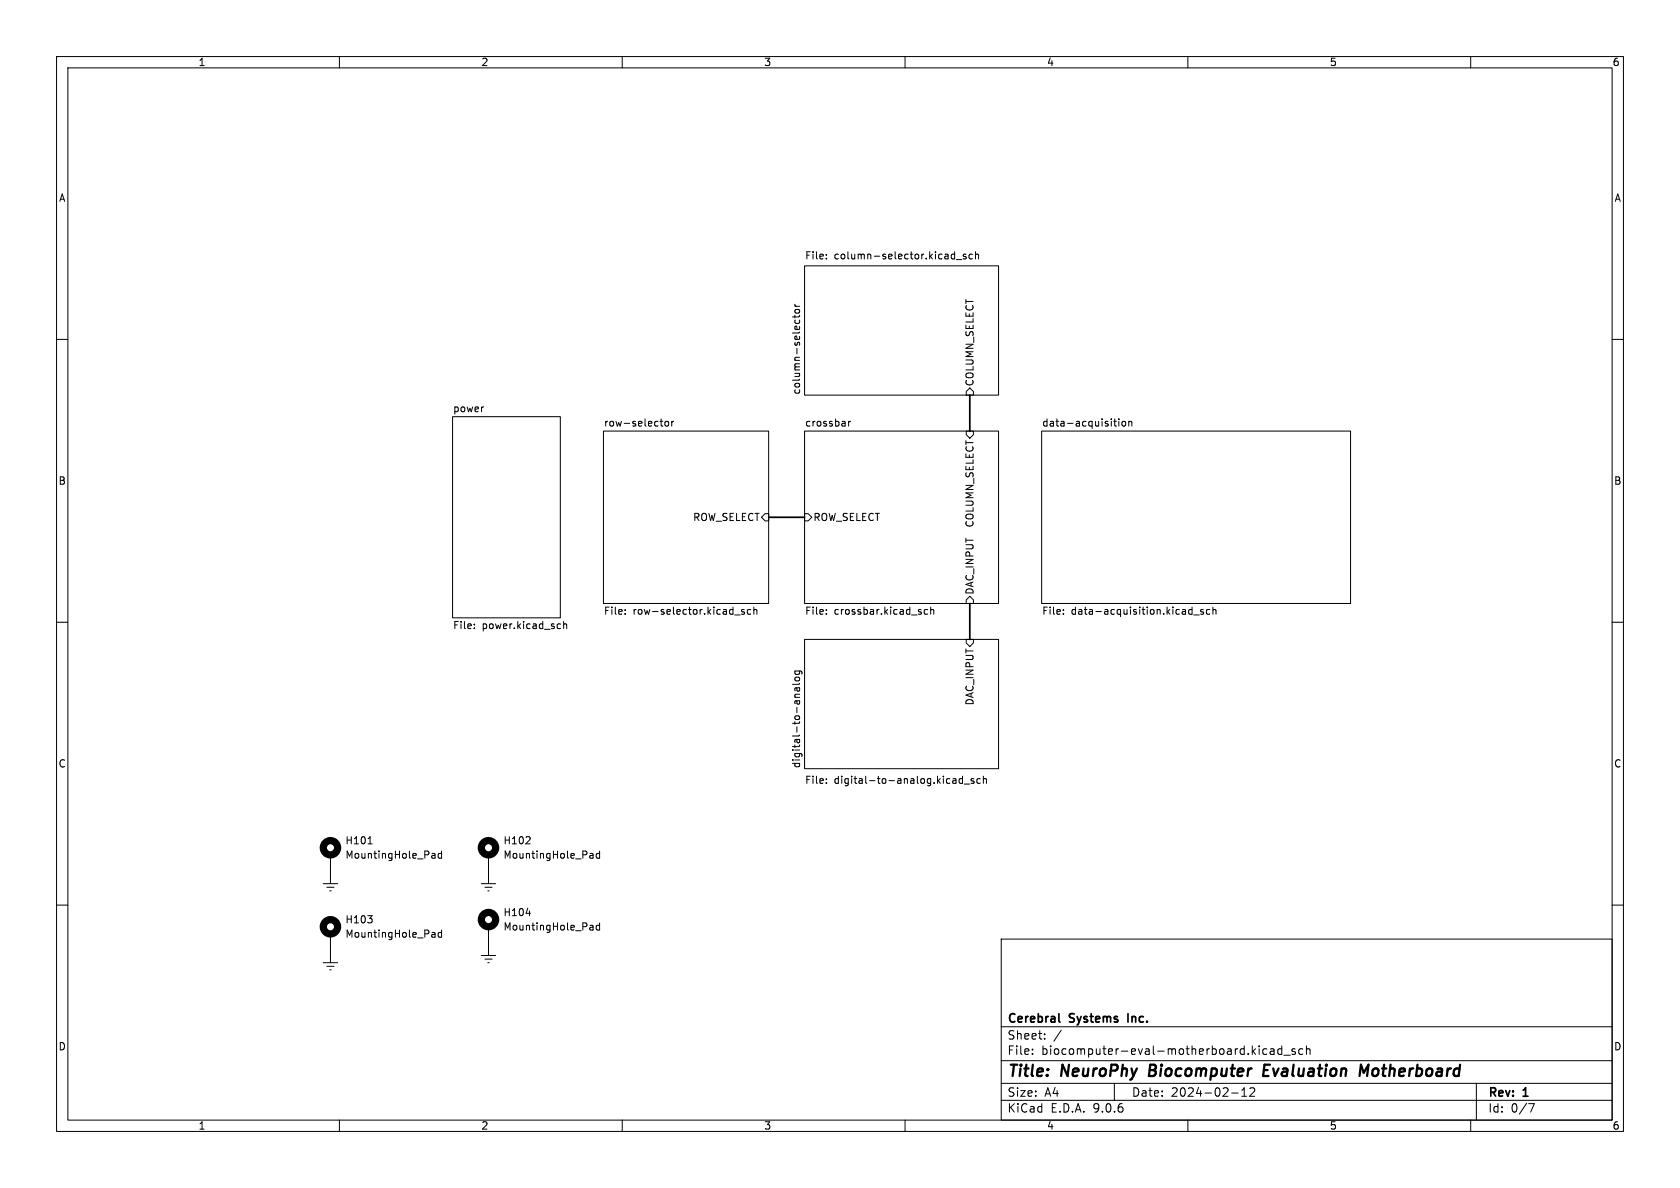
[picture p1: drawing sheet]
(kicad_sch
 (version 20250114)
 (generator "eeschema")
 (generator_version "9.0")
 (paper "A4")
 (title_block
  (title "NeuroPhy Biocomputer Evaluation Motherboard")
  (date "2024-02-12")
  (rev "1")
  (company "Cerebral Systems Inc."))
 (lib_symbols
  (symbol "Mechanical:MountingHole_Pad"
   (pin_numbers (hide yes))
   (pin_names
    (offset 1.016) (hide yes)) (exclude_from_sim no) (in_bom yes) (on_board yes)
   (property "Reference" "H" (at 0 6.35 0) (effects (font (size 1.27 1.27))))
   (property "Value" "MountingHole_Pad" (at 0 4.445 0) (effects (font (size 1.27 1.27))))
   (property "Footprint" "" (at 0 0 0) (effects (font (size 1.27 1.27)) (hide yes)))
   (property "Datasheet" "~" (at 0 0 0) (effects (font (size 1.27 1.27)) (hide yes)))
   (property "Description" "Mounting Hole with connection" (at 0 0 0) (effects (font (size 1.27 1.27)) (hide yes)))
   (symbol "MountingHole_Pad_0_1"
    (circle (center 0 1.27) (radius 1.27) (stroke (width 1.27) (type default)) (fill (type none))))
   (symbol "MountingHole_Pad_1_1"
    (pin input line (at 0 -2.54 90) (length 2.54) (name "1" (effects (font (size 1.27 1.27)))) (number "1" (effects (font (size 1.27 1.27))))))
   (embedded_fonts no))
  (symbol "power:Earth"
   (power)
   (pin_names
    (offset 0)) (exclude_from_sim no) (in_bom yes) (on_board yes)
   (property "Reference" "#PWR" (at 0 -6.35 0) (effects (font (size 1.27 1.27)) (hide yes)))
   (property "Value" "Earth" (at 0 -3.81 0) (effects (font (size 1.27 1.27)) (hide yes)))
   (property "Footprint" "" (at 0 0 0) (effects (font (size 1.27 1.27)) (hide yes)))
   (property "Datasheet" "~" (at 0 0 0) (effects (font (size 1.27 1.27)) (hide yes)))
   (property "Description" "Power symbol creates a global label with name \"Earth\"" (at 0 0 0) (effects (font (size 1.27 1.27)) (hide yes)))
   (symbol "Earth_0_1"
    (polyline (pts (xy -0.635 -1.905) (xy 0.635 -1.905)) (stroke (width 0) (type default)) (fill (type none)))
    (polyline (pts (xy -0.127 -2.54) (xy 0.127 -2.54)) (stroke (width 0) (type default)) (fill (type none)))
    (polyline (pts (xy 0 -1.27) (xy 0 0)) (stroke (width 0) (type default)) (fill (type none)))
    (polyline (pts (xy 1.27 -1.27) (xy -1.27 -1.27)) (stroke (width 0) (type default)) (fill (type none))))
   (symbol "Earth_1_1"
    (pin power_in line (at 0 0 270) (length 0) (hide yes) (name "Earth" (effects (font (size 1.27 1.27)))) (number "1" (effects (font (size 1.27 1.27))))))
   (embedded_fonts no)))
 (wire
  (pts (xy 86.36 166.37) (xy 86.36 167.64))
  (stroke (width 0) (type default)))
 (wire
  (pts (xy 58.42 153.67) (xy 58.42 154.94))
  (stroke (width 0) (type default)))
 (wire
  (pts (xy 86.36 153.67) (xy 86.36 154.94))
  (stroke (width 0) (type default)))
 (bus
  (pts (xy 171.45 69.85) (xy 171.45 76.2))
  (stroke (width 0) (type default)))
 (bus
  (pts (xy 171.45 106.68) (xy 171.45 113.03))
  (stroke (width 0) (type default)))
 (bus
  (pts (xy 135.89 91.44) (xy 142.24 91.44))
  (stroke (width 0) (type default)))
 (wire
  (pts (xy 58.42 167.64) (xy 58.42 168.91))
  (stroke (width 0) (type default)))
 (symbol
  (lib_id "Mechanical:MountingHole_Pad")
  (at 58.42 151.13 0)
  (unit 1)
  (exclude_from_sim no)
  (in_bom yes)
  (on_board yes)
  (dnp no)
  (fields_autoplaced yes)
  (property "Reference" "H101" (at 60.96 148.59 0) (effects (font (size 1.27 1.27)) (justify left)))
  (property "Value" "MountingHole_Pad" (at 60.96 151.13 0) (effects (font (size 1.27 1.27)) (justify left)))
  (property "Footprint" "MountingHole:MountingHole_4.3mm_M4_Pad_Via" (at 58.42 151.13 0) (effects (font (size 1.27 1.27)) (hide yes)))
  (property "Datasheet" "~" (at 58.42 151.13 0) (effects (font (size 1.27 1.27)) (hide yes)))
  (property "Description" "" (at 58.42 151.13 0) (effects (font (size 1.27 1.27))))
  (pin "1"))
 (symbol
  (lib_id "power:Earth")
  (at 58.42 168.91 0)
  (unit 1)
  (exclude_from_sim no)
  (in_bom yes)
  (on_board yes)
  (dnp no)
  (fields_autoplaced yes)
  (property "Reference" "#PWR082" (at 58.42 175.26 0) (effects (font (size 1.27 1.27)) (hide yes)))
  (property "Value" "Earth" (at 58.42 172.72 0) (effects (font (size 1.27 1.27)) (hide yes)))
  (property "Footprint" "" (at 58.42 168.91 0) (effects (font (size 1.27 1.27)) (hide yes)))
  (property "Datasheet" "~" (at 58.42 168.91 0) (effects (font (size 1.27 1.27)) (hide yes)))
  (property "Description" "" (at 58.42 168.91 0) (effects (font (size 1.27 1.27))))
  (pin "1"))
 (symbol
  (lib_id "power:Earth")
  (at 58.42 154.94 0)
  (unit 1)
  (exclude_from_sim no)
  (in_bom yes)
  (on_board yes)
  (dnp no)
  (fields_autoplaced yes)
  (property "Reference" "#PWR081" (at 58.42 161.29 0) (effects (font (size 1.27 1.27)) (hide yes)))
  (property "Value" "Earth" (at 58.42 158.75 0) (effects (font (size 1.27 1.27)) (hide yes)))
  (property "Footprint" "" (at 58.42 154.94 0) (effects (font (size 1.27 1.27)) (hide yes)))
  (property "Datasheet" "~" (at 58.42 154.94 0) (effects (font (size 1.27 1.27)) (hide yes)))
  (property "Description" "" (at 58.42 154.94 0) (effects (font (size 1.27 1.27))))
  (pin "1"))
 (symbol
  (lib_id "power:Earth")
  (at 86.36 167.64 0)
  (unit 1)
  (exclude_from_sim no)
  (in_bom yes)
  (on_board yes)
  (dnp no)
  (fields_autoplaced yes)
  (property "Reference" "#PWR084" (at 86.36 173.99 0) (effects (font (size 1.27 1.27)) (hide yes)))
  (property "Value" "Earth" (at 86.36 171.45 0) (effects (font (size 1.27 1.27)) (hide yes)))
  (property "Footprint" "" (at 86.36 167.64 0) (effects (font (size 1.27 1.27)) (hide yes)))
  (property "Datasheet" "~" (at 86.36 167.64 0) (effects (font (size 1.27 1.27)) (hide yes)))
  (property "Description" "" (at 86.36 167.64 0) (effects (font (size 1.27 1.27))))
  (pin "1"))
 (symbol
  (lib_id "Mechanical:MountingHole_Pad")
  (at 86.36 163.83 0)
  (unit 1)
  (exclude_from_sim no)
  (in_bom yes)
  (on_board yes)
  (dnp no)
  (fields_autoplaced yes)
  (property "Reference" "H104" (at 88.9 161.29 0) (effects (font (size 1.27 1.27)) (justify left)))
  (property "Value" "MountingHole_Pad" (at 88.9 163.83 0) (effects (font (size 1.27 1.27)) (justify left)))
  (property "Footprint" "MountingHole:MountingHole_4.3mm_M4_Pad_Via" (at 86.36 163.83 0) (effects (font (size 1.27 1.27)) (hide yes)))
  (property "Datasheet" "~" (at 86.36 163.83 0) (effects (font (size 1.27 1.27)) (hide yes)))
  (property "Description" "" (at 86.36 163.83 0) (effects (font (size 1.27 1.27))))
  (pin "1"))
 (symbol
  (lib_id "power:Earth")
  (at 86.36 154.94 0)
  (unit 1)
  (exclude_from_sim no)
  (in_bom yes)
  (on_board yes)
  (dnp no)
  (fields_autoplaced yes)
  (property "Reference" "#PWR083" (at 86.36 161.29 0) (effects (font (size 1.27 1.27)) (hide yes)))
  (property "Value" "Earth" (at 86.36 158.75 0) (effects (font (size 1.27 1.27)) (hide yes)))
  (property "Footprint" "" (at 86.36 154.94 0) (effects (font (size 1.27 1.27)) (hide yes)))
  (property "Datasheet" "~" (at 86.36 154.94 0) (effects (font (size 1.27 1.27)) (hide yes)))
  (property "Description" "" (at 86.36 154.94 0) (effects (font (size 1.27 1.27))))
  (pin "1"))
 (symbol
  (lib_id "Mechanical:MountingHole_Pad")
  (at 86.36 151.13 0)
  (unit 1)
  (exclude_from_sim no)
  (in_bom yes)
  (on_board yes)
  (dnp no)
  (fields_autoplaced yes)
  (property "Reference" "H102" (at 88.9 148.59 0) (effects (font (size 1.27 1.27)) (justify left)))
  (property "Value" "MountingHole_Pad" (at 88.9 151.13 0) (effects (font (size 1.27 1.27)) (justify left)))
  (property "Footprint" "MountingHole:MountingHole_4.3mm_M4_Pad_Via" (at 86.36 151.13 0) (effects (font (size 1.27 1.27)) (hide yes)))
  (property "Datasheet" "~" (at 86.36 151.13 0) (effects (font (size 1.27 1.27)) (hide yes)))
  (property "Description" "" (at 86.36 151.13 0) (effects (font (size 1.27 1.27))))
  (pin "1"))
 (symbol
  (lib_id "Mechanical:MountingHole_Pad")
  (at 58.42 165.1 0)
  (unit 1)
  (exclude_from_sim no)
  (in_bom yes)
  (on_board yes)
  (dnp no)
  (fields_autoplaced yes)
  (property "Reference" "H103" (at 60.96 162.56 0) (effects (font (size 1.27 1.27)) (justify left)))
  (property "Value" "MountingHole_Pad" (at 60.96 165.1 0) (effects (font (size 1.27 1.27)) (justify left)))
  (property "Footprint" "MountingHole:MountingHole_4.3mm_M4_Pad_Via" (at 58.42 165.1 0) (effects (font (size 1.27 1.27)) (hide yes)))
  (property "Datasheet" "~" (at 58.42 165.1 0) (effects (font (size 1.27 1.27)) (hide yes)))
  (property "Description" "" (at 58.42 165.1 0) (effects (font (size 1.27 1.27))))
  (pin "1"))
 (sheet
  (at 142.24 76.2)
  (size 34.29 30.48)
  (exclude_from_sim no)
  (in_bom yes)
  (on_board yes)
  (dnp no)
  (fields_autoplaced yes)
  (stroke (width 0.1524) (type solid))
  (fill (color 0 0 0 0.0000))
  (property "Sheetname" "crossbar" (at 142.24 75.4884 0) (effects (font (size 1.27 1.27)) (justify left bottom)))
  (property "Sheetfile" "crossbar.kicad_sch" (at 142.24 107.2646 0) (effects (font (size 1.27 1.27)) (justify left top)))
  (pin "DAC_INPUT" input (at 171.45 106.68 270) (effects (font (size 1.27 1.27)) (justify left)))
  (pin "ROW_SELECT" input (at 142.24 91.44 180) (effects (font (size 1.27 1.27)) (justify left)))
  (pin "COLUMN_SELECT" input (at 171.45 76.2 90) (effects (font (size 1.27 1.27)) (justify right))))
 (sheet
  (at 142.24 46.99)
  (size 34.29 22.86)
  (exclude_from_sim no)
  (in_bom yes)
  (on_board yes)
  (dnp no)
  (stroke (width 0.1524) (type solid))
  (fill (color 0 0 0 0.0000))
  (property "Sheetname" "column-selector" (at 141.5284 69.85 90) (effects (font (size 1.27 1.27)) (justify left bottom)))
  (property "Sheetfile" "column-selector.kicad_sch" (at 142.24 44.45 0) (effects (font (size 1.27 1.27)) (justify left top)))
  (pin "COLUMN_SELECT" input (at 171.45 69.85 270) (effects (font (size 1.27 1.27)) (justify left))))
 (sheet
  (at 142.24 113.03)
  (size 34.29 22.86)
  (exclude_from_sim no)
  (in_bom yes)
  (on_board yes)
  (dnp no)
  (stroke (width 0.1524) (type solid))
  (fill (color 0 0 0 0.0000))
  (property "Sheetname" "digital-to-analog" (at 141.5284 135.89 90) (effects (font (size 1.27 1.27)) (justify left bottom)))
  (property "Sheetfile" "digital-to-analog.kicad_sch" (at 142.24 137.16 0) (effects (font (size 1.27 1.27)) (justify left top)))
  (pin "DAC_INPUT" input (at 171.45 113.03 90) (effects (font (size 1.27 1.27)) (justify right))))
 (sheet
  (at 80.01 73.66)
  (size 19.05 35.56)
  (exclude_from_sim no)
  (in_bom yes)
  (on_board yes)
  (dnp no)
  (fields_autoplaced yes)
  (stroke (width 0.1524) (type solid))
  (fill (color 0 0 0 0.0000))
  (property "Sheetname" "power" (at 80.01 72.9484 0) (effects (font (size 1.27 1.27)) (justify left bottom)))
  (property "Sheetfile" "power.kicad_sch" (at 80.01 109.8046 0) (effects (font (size 1.27 1.27)) (justify left top))))
 (sheet
  (at 184.15 76.2)
  (size 54.61 30.48)
  (exclude_from_sim no)
  (in_bom yes)
  (on_board yes)
  (dnp no)
  (fields_autoplaced yes)
  (stroke (width 0.1524) (type solid))
  (fill (color 0 0 0 0.0000))
  (property "Sheetname" "data-acquisition" (at 184.15 75.4884 0) (effects (font (size 1.27 1.27)) (justify left bottom)))
  (property "Sheetfile" "data-acquisition.kicad_sch" (at 184.15 107.2646 0) (effects (font (size 1.27 1.27)) (justify left top))))
 (sheet
  (at 106.68 76.2)
  (size 29.21 30.48)
  (exclude_from_sim no)
  (in_bom yes)
  (on_board yes)
  (dnp no)
  (fields_autoplaced yes)
  (stroke (width 0.1524) (type solid))
  (fill (color 0 0 0 0.0000))
  (property "Sheetname" "row-selector" (at 106.68 75.4884 0) (effects (font (size 1.27 1.27)) (justify left bottom)))
  (property "Sheetfile" "row-selector.kicad_sch" (at 106.68 107.2646 0) (effects (font (size 1.27 1.27)) (justify left top)))
  (pin "ROW_SELECT" input (at 135.89 91.44 0) (effects (font (size 1.27 1.27)) (justify right))))
 (sheet_instances
  (path ""
   (page "0")))
 (embedded_fonts no))
